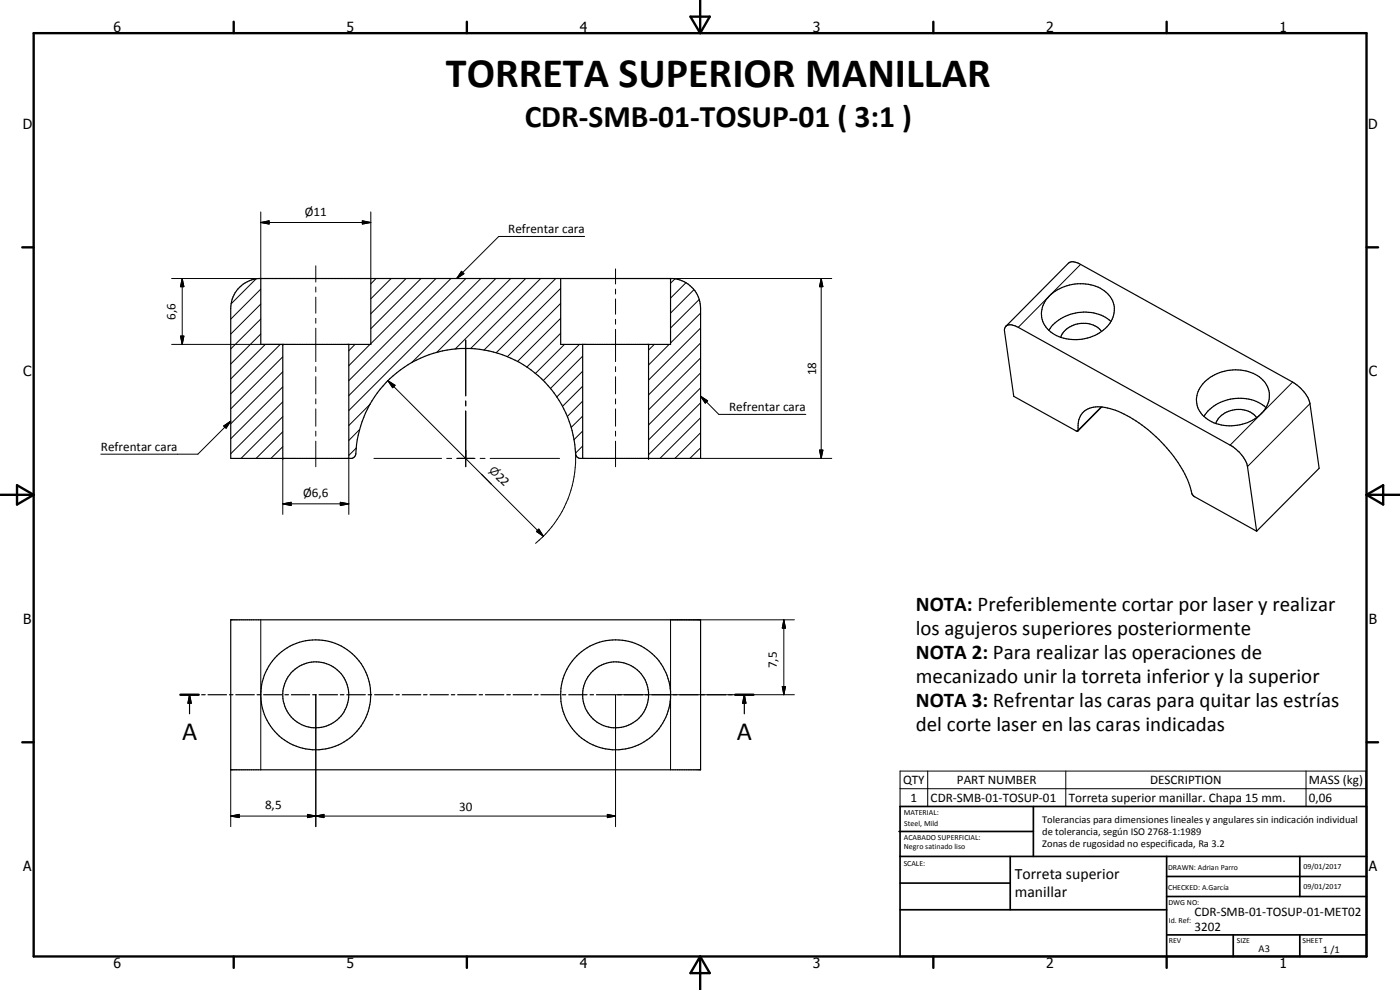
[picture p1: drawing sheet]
<svg xmlns="http://www.w3.org/2000/svg" width="420mm" height="297mm" viewBox="0 0 420 297" stroke-linecap="round" stroke-linejoin="round" font-family="sans-serif">
<g fill="none" stroke="#000" stroke-width=".35">
<path d="M71.4 86.7a9.4 9.4 0 0 1 6.1-3.1h124.5a9.1 9.1 0 0 1 8.3 8.9v45h-36.6a1.49 1.49 0 0 1-.9-1.4 33.1 33.1 0 0 0-33.4-31.6 33.1 33.1 0 0 0-32.7 32.2l-1.1 .8h-36.4v-45a8.9 8.9 0 0 1 2.2-5.8zM78.3 83.6v19.7h33v-19.7M168.3 83.6v19.7h32.9v-19.7M301.9 97.9l18.7-18.9a3 3 0 0 1 3.7 .3l63.6 35.3a10.9 10.9 0 0 1 5.2 6.5l2.8 19.4-18.8 18.9M302 97.8a3.8 3.8 0 0 1 3.6 .4l64.5 35.9a10.7 10.7 0 0 1 4.3 5.9l2.7 19.4-18.5-10.3-.7-.6a34.6 34.6 0 0 0-10.9-17.4 31 31 0 0 0-16.1-9 5.8 5.8 0 0 0-7.4 5.6v1.5l-.5 .1-18.8-10.4-2.8-19.8zM314.8 99.1a7 7 0 0 1 .7-10.8 13.4 13.4 0 0 1 16.4-.6 7 7 0 0 1-.7 11.3l-.6 .4M314.8 99.1a13.2 13.2 0 0 0 15.8 .3M330.6 99.4a7.7 7.7 0 0 0-10.9-.3l-1 1.2-.4 .9M333.4 96.4a13.2 13.2 0 0 0-17.4 1.1l-1.2 1.6M84.9 103.3v34.2M104.7 103.3v34.2M174.9 103.3v34.2"/>
<path d="M194.6 103.3v34.2M330.6 122.1l-7.1 7.2M361.3 125a6.9 6.9 0 0 1 .7-10.9 13.3 13.3 0 0 1 16.5-.6 7.1 7.1 0 0 1-.8 11.3l-.6 .5M361.3 125a13 13 0 0 0 15.8 .3M377.1 125.3a7.6 7.6 0 0 0-11.8 .9l-.4 .8M379.9 122.3a13 13 0 0 0-18.6 2.7M69.2 186h141.1v45h-141.1zM54.1 208.4h5.5M56.9 208.4l.5 2.6h-1zM56.9 208.4v5.8M60.5 208.4h1.1M62.4 208.4h5.6"/>
<path d="M68.9 208.4h1M70.8 208.4h5.5M77.2 208.4h1M79.1 208.4h5.5M85.5 208.4h1.1M87.4 208.4h5.6M93.8 208.4h1.1M95.7 208.4h5.6M102.1 208.4h1.1M104.1 208.4h5.5M110.5 208.4h1M112.4 208.4h5.5"/>
<path d="M118.8 208.4h1M120.7 208.4h5.6M127.1 208.4h1.1M129.1 208.4h5.5M135.5 208.4h1M137.4 208.4h5.5M143.8 208.4h1M145.7 208.4h5.5M152.1 208.4h1.1M154 208.4h5.5M160.4 208.4h1.1M162.3 208.4h5.6"/>
<path d="M168.7 208.4h1.1M170.7 208.4h5.5M177.1 208.4h1M179 208.4h5.5M185.4 208.4h1.1M187.3 208.4h5.6M193.7 208.4h1.1M195.7 208.4h5.5M202 208.4h1.1M204 208.4h5.5M210.4 208.4h1M212.3 208.4h5.5"/>
<path d="M218.7 208.4h1M220.6 208.4h5.5M223.4 208.4l.4 2.6h-.9zM223.4 208.4v5.8"/>
<circle cx="94.8" cy="208.5" r="16.5"/>
<circle cx="94.8" cy="208.5" r="9.9"/>
<circle cx="184.8" cy="208.5" r="16.5"/>
<circle cx="184.8" cy="208.5" r="9.9"/>
</g>
<g fill="none" stroke="#000" stroke-width=".3">
<path d="M78.3 66.8l2.5-.5v.9zM78.3 63.6v20h-26.8M78.3 66.8h33M94.8 79.8v4.8M108.7 66.3l2.6 .5-2.6 .4zM111.3 63.6v20M175.5 71h-25.8l-12.6 12.6M324.3 79.3l-18.7 18.9M54.7 83.6l.5 2.4h-1zM54.7 83.6v19.7M76.8 83.7l-7.4 7.4M78.3 95.7l-9.1 9"/>
<path d="M78.3 91.2l-9.1 9M78.3 86.7l-9.1 9.1M94.8 86.1v1.5M94.8 89.2v4.8M94.8 95.5v1.5M94.8 98.5v10M112.8 83.6l-1.5 1.6M117.4 83.6l-6.1 6.1M121.9 83.6l-10.6 10.5M126.4 83.6l-15.1 15M130.8 83.6l-19.5 19.5M135.3 83.6l-30.6 30.6"/>
<path d="M138.5 81.4l.7 .7-2.1 1.5zM139.8 83.6l-35.1 35.1M144.3 83.6l-39.6 39.6M148.8 83.6l-25.3 25.2M153.3 83.6l-22.2 22.1M157.8 83.6l-21.2 21.2M162.3 83.6l-21.1 21M166.8 83.6l-21.5 21.4M168.3 100l-10.2 10.2M168.3 95.5l-13 13M168.3 91l-16 16M168.3 86.5l-19.4 19.3"/>
<path d="M168.3 83.6h16.3M184.7 80.7v4.5M184.7 86.7v1.5M184.7 89.7v4.6M184.7 95.8v1.5M184.7 98.8v9.7M184.9 83.6h64.7M202.6 83.7l-1.4 1.3M205.9 84.8l-4.7 4.7M208.2 87l-7 6.9M209.8 89.9l-8.6 8.5M210.3 98.4l-15.7 15.6"/>
<path d="M210.3 93.9l-9.1 9M246.5 83.6l.5 2.4h-1.1zM246.5 83.6v53.9M51.5 103.3h33.4M54.2 100.8h1l-.5 2.5zM78.3 100.2l-9.1 9M79.6 103.3l-10.4 10.4M84.1 103.3l-14.9 14.9M84.9 116.1l-15.7 15.6M84.9 111.5l-15.7 15.7M84.9 107.1l-15.7 15.6M94.8 110v1.5"/>
<path d="M94.8 113v5.2M94.8 119.7v1.5M106.5 103.3l-1.8 1.9M111 103.3l-6.3 6.4M116.4 114.2l2.2 1.4-.8 .7zM116.4 114.2l46.7 46.7M139.8 102v16.8M169.4 103.3l-8.7 8.8M173.9 103.3l-10.9 10.9M174.9 115.9l-6.1 6M174.9 111.4l-7.8 7.7M174.9 106.8l-9.7 9.8"/>
<path d="M184.7 110v1.5M184.7 113v5.2M184.7 119.7v1.5M196.4 103.3l-1.8 1.7M200.8 103.3l-6.2 6.2M210.3 118.9l2.1 1.4-.7 .6zM210.3 116.4l-15.7 15.6M210.3 111.9l-15.7 15.6M210.3 107.4l-15.7 15.6M210.3 102.9l-15.7 15.6M210.3 118.9l5.4 5.4h26.1M387.9 114.6l-18.7 19"/>
<path d="M67.1 127.8l2.1-1.4-1.4 2.1zM69.2 126.4l-9.8 9.9h-29.1M84.9 129.5l-8 8M84.9 125l-12.6 12.5M84.9 120.6l-15.7 15.5M84.9 134l-3.6 3.5M84.9 137.5v16.8M94.8 122.7v5.2M94.8 129.4v1.5M94.8 132.4v7.6M104.7 137.5v16.8M107 134.4l-2.3 2.3"/>
<path d="M107.9 128.9l-3.2 3.3M111.1 121.2l-6.4 6.5M112.2 137.5h20.3M134.1 137.5h1.4M137.1 137.5h5.5M139.8 120.3v1.5M139.8 123.3v16.7M144.1 137.5h1.5M147.1 137.5h20.8M172.8 136.1a33.2 33.2 0 0 1-12.1 26.9M174.9 133.8l-2.2 2.2M174.9 129.3l-2.7 2.7"/>
<path d="M174.9 124.8l-3.5 3.5M174.9 120.4l-4.6 4.6M184.7 122.7v5.2M184.7 129.4v1.5M184.7 132.4v7.6M210.3 134.4l-3.3 3.1M210.3 129.8l-7.7 7.7M210.3 125.3l-12.2 12.2M210.3 120.9l-15.7 15.5M210.3 137.5h39.3M245.9 135h1.1l-.5 2.5zM330.5 122.1l-7 7"/>
<path d="M393.1 121.1l-18.7 18.9M84.9 151.2l2.5-.5v1zM84.9 151.2h19.8M102.1 150.7l2.6 .5-2.6 .5zM144.5 142.3l2.9 2.9M161 159.5l.7-.8 1.4 2.2zM161.7 158.7l1.4 2.2-2.1-1.4zM78.3 186v45M235.2 186l.5 2.5h-.9zM235.2 186v22.4M238.4 186h-37.2v45M94.8 208.4v39.6"/>
<path d="M234.8 206h.9l-.5 2.4zM238.4 208.4h-53.7v39.6M69.2 231v17M270.1 231.4h139.8v10.6h-139.8zM270.1 236.6h139.8M278.4 231.4v10.6M319.9 231.4v10.6M392 231.4v10.6M69.2 244.9l2.6-.6v1zM69.2 244.9h115.5M92.3 244.3l2.5 .6-2.5 .4zM94.8 244.9l2.4-.6v1z"/>
<path d="M182.3 244.3l2.4 .6-2.4 .4z"/>
</g>
<g fill="#000">
<circle cx="201.2" cy="83.6" r=".18"/>
<circle cx="84.9" cy="103.3" r=".18"/>
<circle cx="194.6" cy="103.3" r=".18"/>
<circle cx="84.9" cy="137.5" r=".18"/>
<circle cx="194.6" cy="137.5" r=".18"/>
</g>
<g fill="none" stroke="#000" stroke-width=".71">
<path d="M10.1 9.9h400v277.1h-400zM70.1 6.5v3.4M140.1 6.5v3.4M207.2 5h5.8l-2.9 4.9zM210.1 0v9.9M280.1 6.5v3.4M350.1 6.5v3.4M6.7 74.2h3.4M410.1 74.2h3.5M.1 148.5h10M5.1 145.6l5 2.9-5 2.9zM410.1 148.5h10"/>
<path d="M410.1 148.5l5-2.9v5.8zM54.1 208.4h5.5M220.6 208.4h5.5M6.7 222.7h3.4M410.1 222.7h3.5M70.1 287v3.4M140.1 287v3.4M210.1 287v10M210.1 287l2.9 5h-5.8zM280.1 287v3.4M350.1 287v3.4"/>
</g>
<g fill="none" stroke="#000" stroke-width=".51">
<path d="M269.8 249.5h40.3M270.1 242h140v45h-140zM270.1 257h140M303.2 257v16M310.1 242v15M350.1 257v30M390.1 257v12M270.1 265h33.1M270.1 273h80M350.1 269h60M350.1 263h60M350.1 280.5h60"/>
<path d="M370.1 280.5v6.5M390.1 280.5v6.5"/>
</g>
<g fill="#000">
<path d="M78.3 66.8l2.5-.5v.9zM108.7 66.3l2.6 .5-2.6 .4zM54.7 83.6l.5 2.4h-1zM138.5 81.4l.7 .7-2.1 1.5zM246.5 83.6l.5 2.4h-1.1zM54.2 100.8h1l-.5 2.5zM116.4 114.2l2.2 1.4-.8 .7zM67.1 127.8l2.1-1.4-1.4 2.1zM210.3 118.9l2.1 1.4-.7 .6zM245.9 135h1.1l-.5 2.5zM84.9 151.2l2.5-.5v1zM102.1 150.7l2.6 .5-2.6 .5z"/>
<path d="M161.7 158.7l1.4 2.2-2.1-1.4zM235.2 186l.5 2.5h-.9zM56.9 208.4l.5 2.6h-1zM223.4 208.4l.4 2.6h-.9zM234.8 206h.9l-.5 2.4zM69.2 244.9l2.6-.6v1zM92.3 244.3l2.5 .6-2.5 .4zM94.8 244.9l2.4-.6v1zM182.3 244.3l2.4 .6-2.4 .4z"/>
</g>
<text font-size="12.6" x="133.8" y="26.2">TORRETA SUPERIOR MANILLAR</text>
<text font-size="9.4" x="157.5" y="38">CDR-SMB-01-TOSUP-01 ( 3:1 )</text>
<g font-size="7.9">
<text x="54.6" y="222">A</text>
<text x="221.1" y="222">A</text>
</g>
<g font-size="6.3">
<text x="274.8" y="183.3">NOTA: Preferiblemente cortar por laser y realizar</text>
<text x="274.8" y="190.5">los agujeros superiores posteriormente</text>
<text x="274.8" y="197.7">NOTA 2: Para realizar las operaciones de</text>
<text x="274.8" y="204.9">mecanizado unir la torreta inferior y la superior</text>
<text x="274.8" y="212.1">NOTA 3: Refrentar las caras para quitar las estrías</text>
<text x="274.8" y="219.3">del corte laser en las caras indicadas</text>
</g>
<g font-size="4.7">
<text x="304.6" y="263.8">Torreta superior</text>
<text x="304.6" y="269.2">manillar</text>
</g>
<g font-size="4.2">
<text x="34" y="9.6">6</text>
<text x="104" y="9.6">5</text>
<text x="174" y="9.6">4</text>
<text x="244" y="9.6">3</text>
<text x="314" y="9.6">2</text>
<text x="384" y="9.6">1</text>
<text x="6.8" y="38.7">D</text>
<text x="410.6" y="38.7">D</text>
<text x="7" y="112.9">C</text>
<text x="410.8" y="112.9">C</text>
<text x="7" y="187.1">B</text>
<text x="410.8" y="187.1">B</text>
<text x="7" y="261.4">A</text>
<text x="410.8" y="261.4">A</text>
<text x="34" y="290.4">6</text>
<text x="104" y="290.4">5</text>
<text x="174" y="290.4">4</text>
<text x="244" y="290.4">3</text>
<text x="314" y="290.4">2</text>
<text x="384" y="290.4">1</text>
</g>
<g font-size="3.9">
<text x="91.5" y="64.8">Ø11</text>
<text x="152.5" y="69.9">Refrentar cara</text>
<text x="52.7" y="96" transform="rotate(-90 52.7 96)">6,6</text>
<text x="244.9" y="112.6" transform="rotate(-90 244.9 112.6)">18</text>
<text x="218.9" y="123.3">Refrentar cara</text>
<text x="30.3" y="135.2">Refrentar cara</text>
<text x="148.6" y="143.3" transform="rotate(45 148.6 143.3)">22</text>
<text x="91" y="149.1">Ø6,6</text>
<text x="233.2" y="200.4" transform="rotate(-90 233.2 200.4)">7,5</text>
<text x="271" y="235.2">QTY</text>
<text x="287.2" y="235.2">PART NUMBER</text>
<text x="345.2" y="235.2">DESCRIPTION</text>
<text x="392.8" y="235.4">MASS (kg)</text>
<text x="79.6" y="242.7">8,5</text>
<text x="137.8" y="243.3">30</text>
<text x="273.3" y="240.6">1</text>
<text x="279.3" y="240.6">CDR-SMB-01-TOSUP-01</text>
<text x="320.7" y="240.7">Torreta superior manillar. Chapa 15 mm.</text>
<text x="392.8" y="240.6">0,06</text>
<text x="358.5" y="275">CDR-SMB-01-TOSUP-01-MET02</text>
<text x="358.5" y="279.4">3202</text>
</g>
<text font-size="3.3" x="146.6" y="141.4" transform="rotate(45 146.6 141.4)">⌀</text>
<g font-size="3.1">
<text x="312.7" y="246.8">Tolerancias para dimensiones lineales y angulares sin indicación individual</text>
<text x="312.7" y="250.4">de tolerancia, según ISO 2768-1:1989</text>
<text x="312.7" y="254">Zonas de rugosidad no especificada, Ra 3.2</text>
<text x="377.7" y="285.6">A3</text>
<text x="397" y="285.9">1 /1</text>
</g>
<g font-size="2.4">
<text x="271.2" y="244.4">MATERIAL:</text>
<text x="271.3" y="252">ACABADO SUPERFICIAL:</text>
<text x="271.4" y="247.9">Steel, Mild</text>
<text x="271.3" y="254.6">Negro satinado liso</text>
<text x="271.2" y="259.7">SCALE:</text>
<text x="350.6" y="261">DRAWN: Adrian Parro</text>
<text x="391.2" y="260.6">09/01/2017</text>
<text x="350.6" y="267.1">CHECKED: A.García</text>
<text x="391.2" y="266.7">09/01/2017</text>
<text x="350.6" y="271.4">DWG NO:</text>
<text x="350.8" y="276.9">Id. Ref:</text>
<text x="350.8" y="282.8">REV</text>
<text x="371.2" y="282.9">SIZE</text>
<text x="390.9" y="282.9">SHEET</text>
</g>
</svg>
